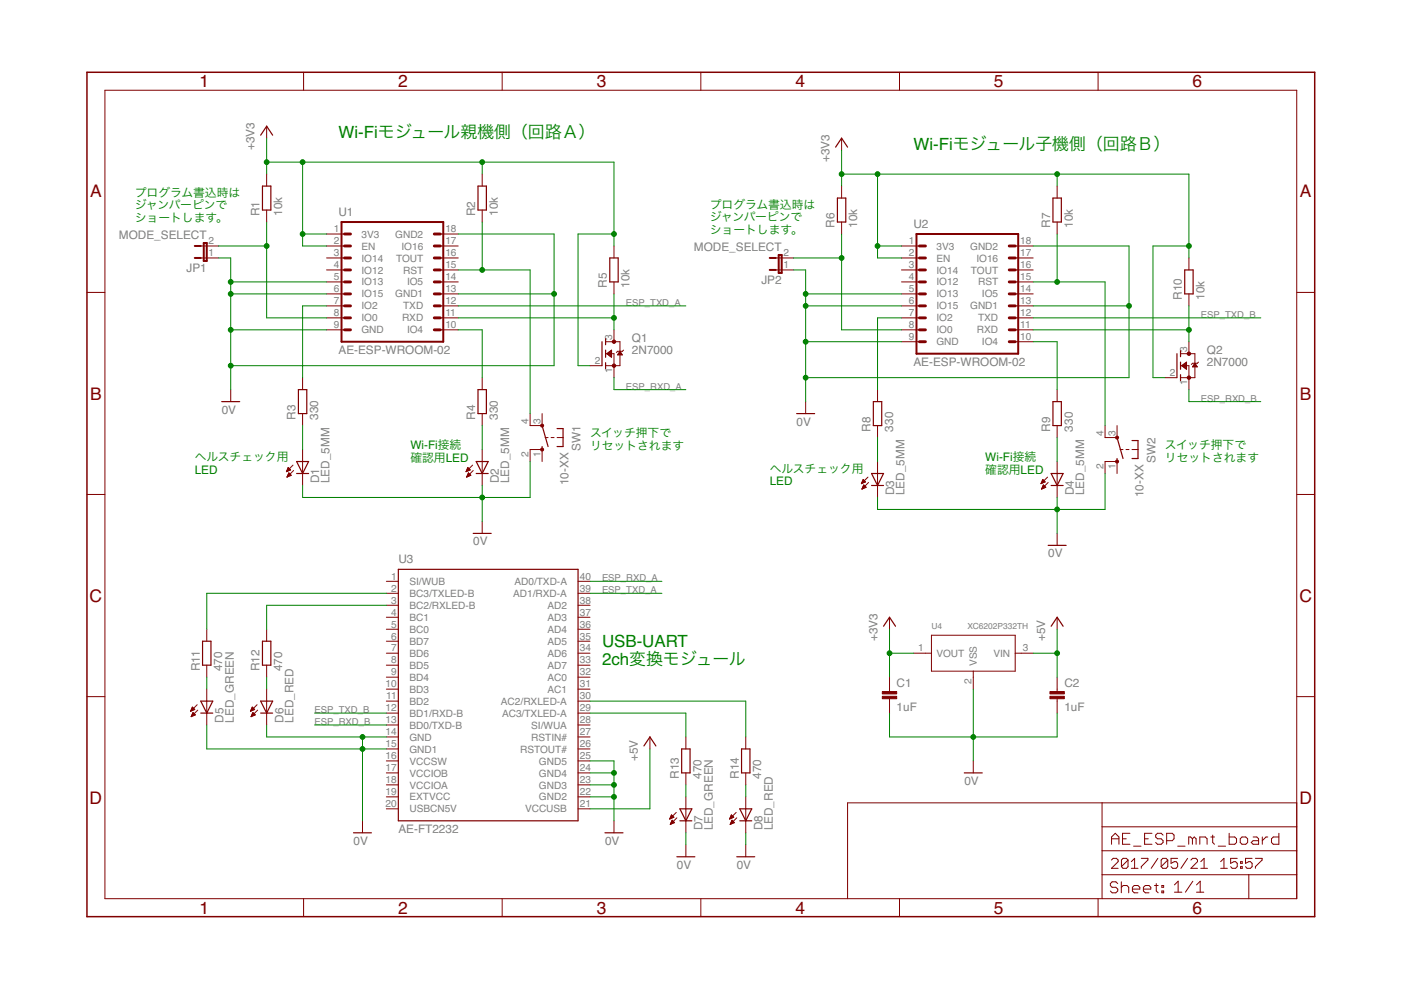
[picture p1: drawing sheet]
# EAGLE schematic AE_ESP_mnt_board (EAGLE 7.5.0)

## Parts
C1  1uF  CAP_200MIL  [CAP_200MIL]
C2  1uF  CAP_200MIL  [CAP_200MIL]
D1  LED_5MM  [LED5MM]
D2  LED_5MM  [LED5MM]
D3  LED_5MM  [LED5MM]
D4  LED_5MM  [LED5MM]
D5  LED_GREEN  LED_5MM  [LED5MM]
D6  LED_RED  LED_5MM  [LED5MM]
D7  LED_GREEN  LED_5MM  [LED5MM]
D8  LED_RED  LED_5MM  [LED5MM]
JP1  MODE_SELECT  JP1E  [JP1]
JP2  MODE_SELECT  JP1E  [JP1]
Q1  2N7000  [TO-92NL]
Q2  2N7000  [TO-92NL]
R1  10k  RESISTOR_300MIL  [RESISTOR_0207_300MIL]
R2  10k  RESISTOR_300MIL  [RESISTOR_0207_300MIL]
R3  330  RESISTOR_300MIL  [RESISTOR_0207_300MIL]
R4  330  RESISTOR_300MIL  [RESISTOR_0207_300MIL]
R5  10k  RESISTOR_300MIL  [RESISTOR_0207_300MIL]
R6  10k  RESISTOR_300MIL  [RESISTOR_0207_300MIL]
R7  10k  RESISTOR_300MIL  [RESISTOR_0207_300MIL]
R8  330  RESISTOR_300MIL  [RESISTOR_0207_300MIL]
R9  330  RESISTOR_300MIL  [RESISTOR_0207_300MIL]
R10  10k  RESISTOR_300MIL  [RESISTOR_0207_300MIL]
R11  470  RESISTOR_300MIL  [RESISTOR_0207_300MIL]
R12  470  RESISTOR_300MIL  [RESISTOR_0207_300MIL]
R13  470  RESISTOR_300MIL  [RESISTOR_0207_300MIL]
R14  470  RESISTOR_300MIL  [RESISTOR_0207_300MIL]
SW1  10-XX  [B3F-10XX]
SW2  10-XX  [B3F-10XX]
U1  AE-ESP-WROOM-02  [DIL18_AE-ESP-WROOM-02]
U2  AE-ESP-WROOM-02  [DIL18_AE-ESP-WROOM-02]
U3  AE-FT2232  [DIL40]
U4  XC6202P332TH  [TO92-LINE]

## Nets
0V: C1.2 C2.2 D1.K(C) D2.K(C) D3.K(C) D4.K(C) D5.K(C) D6.K(C) D7.K(C) D8.K(C) JP1.1 JP2.1 SW1.2(S1) SW2.2(S1) U1.5(IO13) U1.6(IO15) U1.9(GND) U1.13(GND1) U1.18(GND2) U2.5(IO13) U2.6(IO15) U2.9(GND) U2.13(GND1) U2.18(GND2) U3.14(GND) U3.15(GND1) U3.22(GND2) U3.23(GND3) U3.24(GND4) U3.25(GND5) U4.2(VSS)
+3V3: C1.1 Q1.2(G) Q2.2(G) R1.2 R2.2 R5.2 R6.2 R7.2 R10.2 U1.1(3V3) U1.2(EN) U2.1(3V3) U2.2(EN) U4.1(VOUT)
+5V: C2.1 U3.21(VCCUSB) U4.3(VIN)
ESP_RXD_A: Q1.1(S) U3.40(AD0/TXD-A)
ESP_RXD_B: Q2.1(S) U3.13(BD0/TXD-B)
ESP_TXD_A: U1.12(TXD) U3.39(AD1/RXD-A)
ESP_TXD_B: U2.12(TXD) U3.12(BD1/RXD-B)
LED_CONNECTING: R4.2 U1.10(IO4)
LED_CONNECTING1: R9.2 U2.10(IO4)
LED_HCHECK: R3.2 U1.7(IO2)
LED_HCHECK1: R8.2 U2.7(IO2)
N$1: Q2.3(D) R10.1 U2.11(RXD)
N$2: JP2.2 R6.1 U2.8(IO0)
N$3: R7.1 SW2.4(P1) U2.15(RST)
N$4: D4.A R9.1
N$5: D3.A R8.1
N$6: R11.2 U3.2(BC3/TXLED-B)
N$7: Q1.3(D) R5.1 U1.11(RXD)
N$8: R12.2 U3.3(BC2/RXLED-B)
N$9: JP1.2 R1.1 U1.8(IO0)
N$10: R2.1 SW1.4(P1) U1.15(RST)
N$11: D2.A R4.1
N$12: D1.A R3.1
N$13: D6.A R12.1
N$14: D5.A R11.1
N$17: R13.2 U3.29(AC3/TXLED-A)
N$18: R14.2 U3.30(AC2/RXLED-A)
N$19: D8.A R14.1
N$20: D7.A R13.1
Unconnected: SW1.1(S) SW1.3(P) SW2.1(S) SW2.3(P) U1.3(IO14) U1.4(IO12) U1.14(IO5) U1.16(TOUT) U1.17(IO16) U2.3(IO14) U2.4(IO12) U2.14(IO5) U2.16(TOUT) U2.17(IO16) U3.1(SI/WUB) U3.4(BC1) U3.5(BC0) U3.6(BD7) U3.7(BD6) U3.8(BD5) U3.9(BD4) U3.10(BD3) U3.11(BD2) U3.16(VCCSW) U3.17(VCCIOB) U3.18(VCCIOA) U3.19(EXTVCC) U3.20(USBCN5V) U3.26(RSTOUT#) U3.27(RSTIN#) U3.28(SI/WUA) U3.31(AC1) U3.32(AC0) U3.33(AD7) U3.34(AD6) U3.35(AD5) U3.36(AD4) U3.37(AD3) U3.38(AD2)

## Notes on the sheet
- Wi-Fiモジュール親機側（回路Ａ）
- Wi-Fiモジュール子機側（回路Ｂ）
- プログラム書込時は
  ジャンパーピンで
  ショートします。
- プログラム書込時は
  ジャンパーピンで
  ショートします。
- スイッチ押下で
  リセットされます
- Wi-Fi接続
  確認用LED
- スイッチ押下で
  リセットされます
- ヘルスチェック用
  LED
- Wi-Fi接続
  確認用LED
- ヘルスチェック用
  LED
- USB-UART
  2ch変換モジュール
